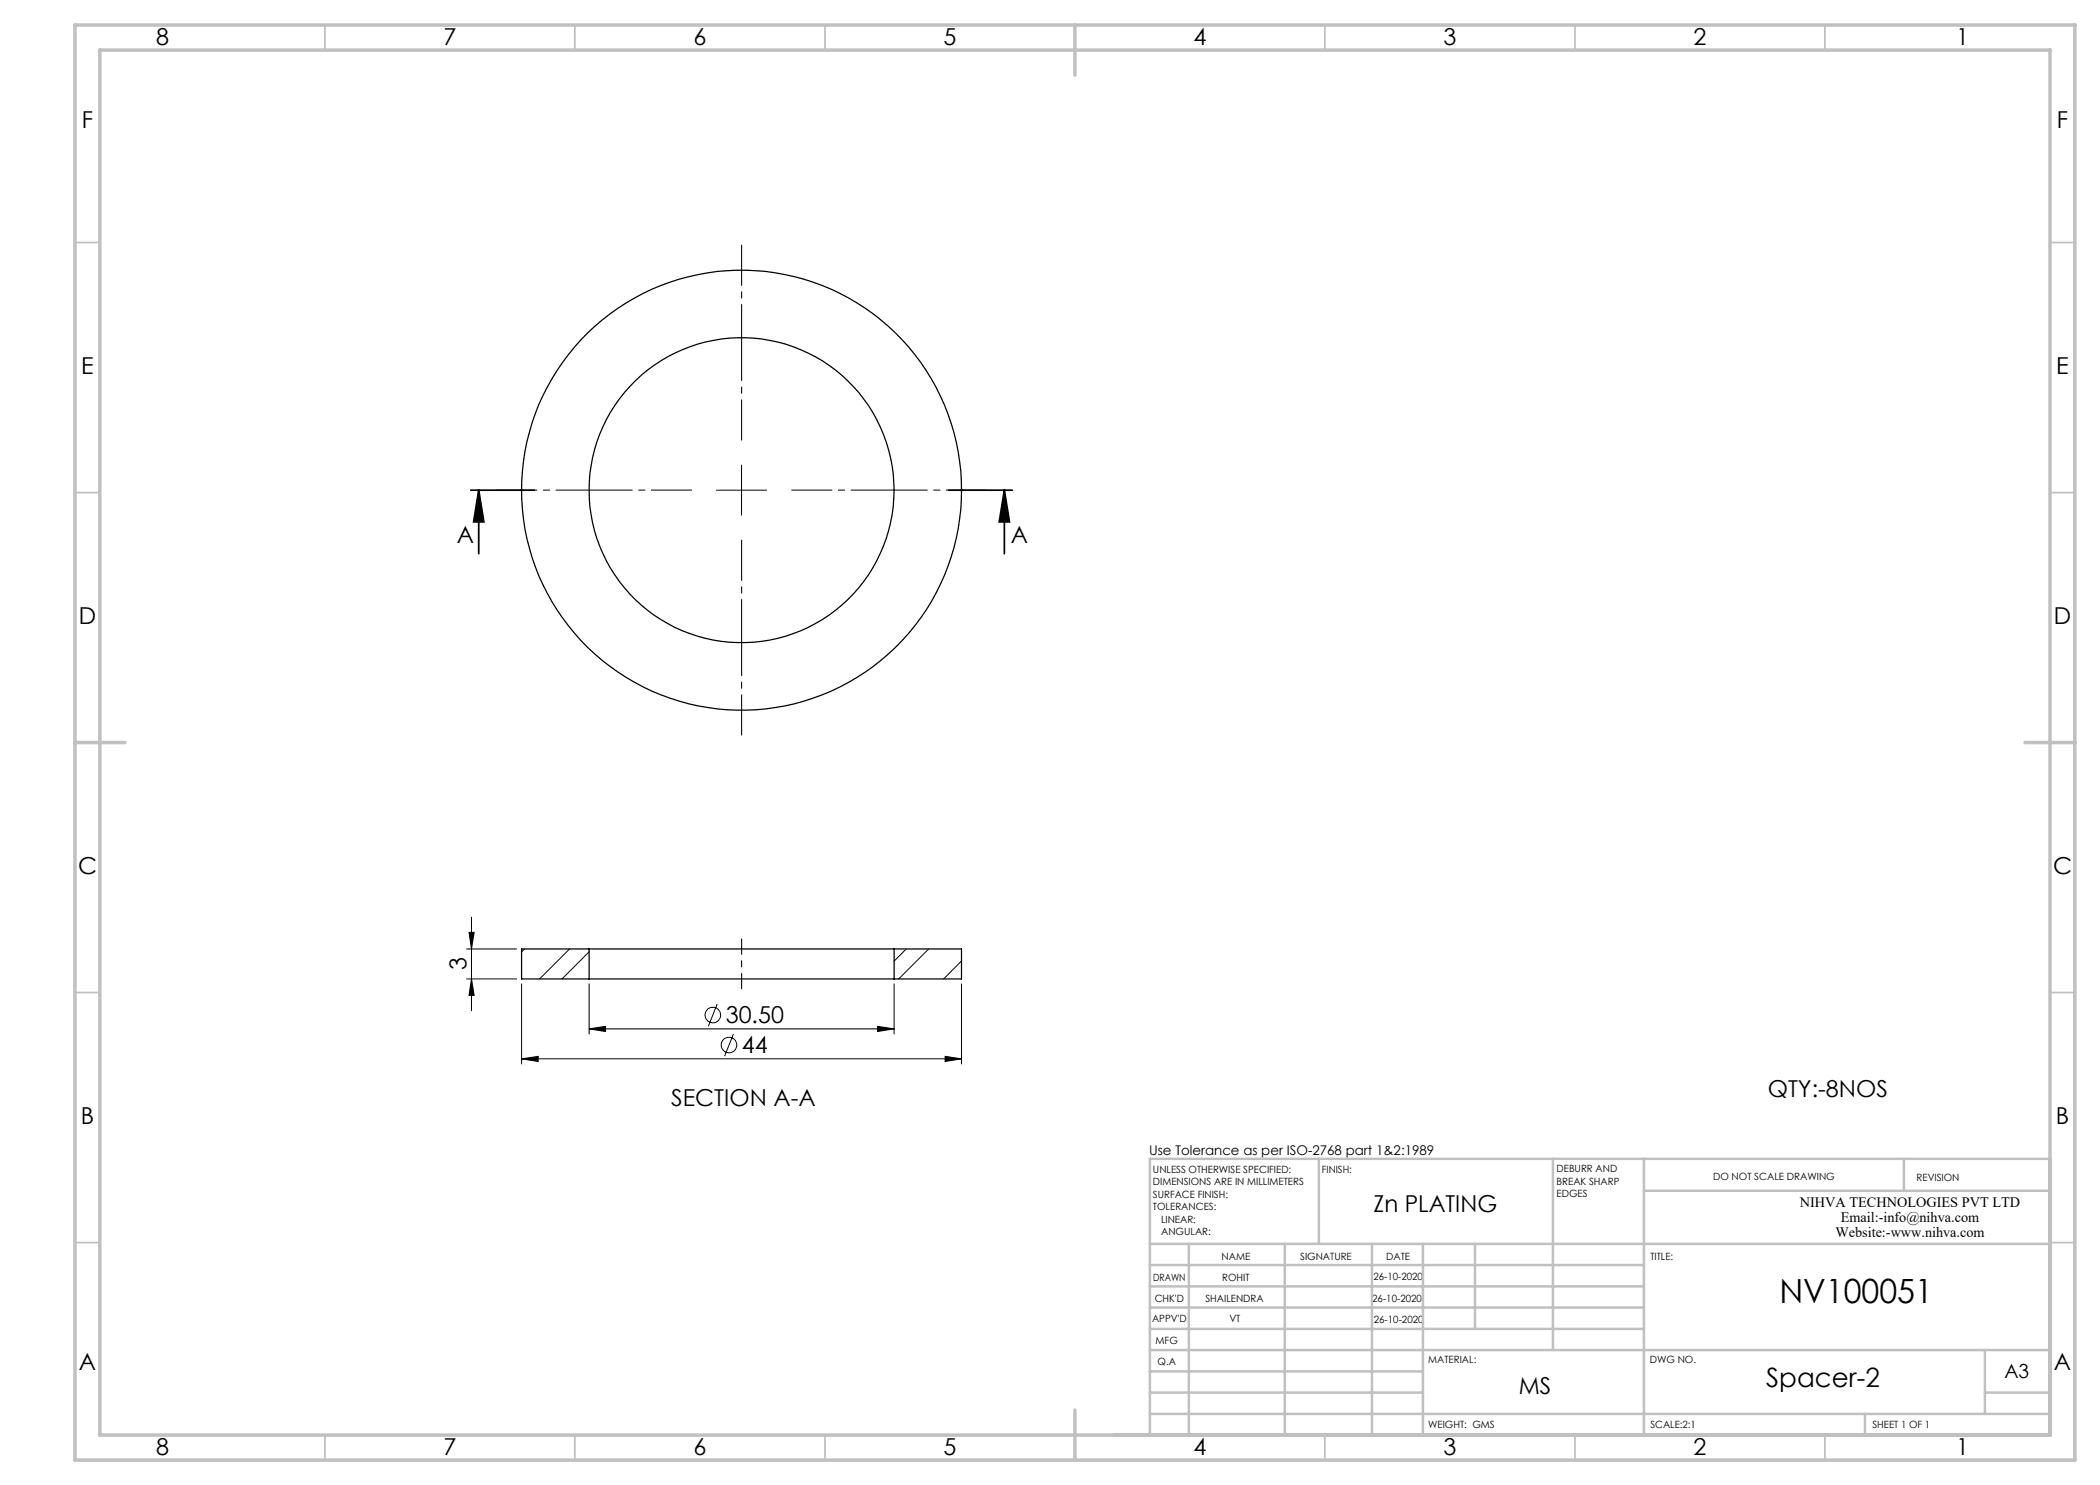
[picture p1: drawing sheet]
<svg xmlns="http://www.w3.org/2000/svg" width="420mm" height="297mm" viewBox="0 0 420 297" stroke-linecap="round" stroke-linejoin="round" font-family="sans-serif">
<g fill="none" stroke="#000" stroke-width=".2">
<path d="M143.3 98h10M148.3 93v10M93.3 189.8h10M93.3 195.8h10M93.8 186.5h1l-.5 3.3zM94.3 195.8l.5 3.3h-1zM94.3 183.4v18.7M104.3 196.8v16M104.9 189.8l-.6 .6M113.9 189.8l-6 6M117.8 190.4l-5.4 5.4M117.8 196.8v10"/>
<path d="M178.8 196.8v10M181.3 189.8l-2.5 2.4M185.7 189.8l-6 6M192.3 192.2l-3.6 3.6M192.3 196.8v16M104.3 211.8l3.3-.5v1zM104.3 211.8h88M117.8 205.8l3.3-.5v1zM117.8 205.8h61M143.4 200.8l-1.7 4.4M146.7 206.8l-1.8 4.4M175.5 205.3l3.3 .5-3.3 .5z"/>
<path d="M189 211.3l3.3 .5-3.3 .5z"/>
<circle cx="142.6" cy="203" r="1.55"/>
<circle cx="145.8" cy="209" r="1.55"/>
</g>
<path d="M94.2 98h12.7M95.7 98l1.1 6.4h-2.1zM95.7 98v12.7M189.8 98h12.7M200.9 98l1 6.4h-2.1zM200.9 98v12.7" fill="none" stroke="#000" stroke-width=".35"/>
<path d="M138.3 98h-39M148.3 88v-39M158.3 98h39M148.3 108v39" fill="none" stroke="#000" stroke-width=".2" stroke-dasharray="15.2 1.3 1.3 1.3" stroke-dashoffset="7.2"/>
<path d="M148.3 187.8v10" fill="none" stroke="#000" stroke-width=".2" stroke-dasharray="15.2 1.3 1.3 1.3" stroke-dashoffset="12.1"/>
<g fill="none" stroke="#c0c0c0" stroke-width=".35">
<path d="M65 5v5M115 5v5M165 5v5M265 5v5M315 5v5M365 5v5M15 48.5h5M410 48.5h5M15 98.5h5M410 98.5h5M15 198.5h5M410 198.5h5"/>
<path d="M15 248.5h5M410 248.5h5M65 287v5M115 287v5M165 287v5M265 287v5M315 287v5M365 287v5"/>
</g>
<g fill="none" stroke="#c0c0c0" stroke-width=".5">
<path d="M263.8 231.8v17M310.6 231.8v38.2M328.8 231.8v55.2M328.8 238.2h81.2M380.8 231.8v6.4M410 231.8h-180v55.2M230 248.8h180M230 257.3h98.8M230 253h98.8M237.8 248.8v38.2M257 248.8v38.2M274.4 248.8v38.2"/>
<path d="M284.6 248.8v38.2M295 248.8v17M230 265.8h98.8M230 261.5h98.8M230 278.5h54.6M230 274.3h54.6M230 270h180M397 278.5h13M397 270v12.8M230 282.8h180M373 282.8v4.2"/>
</g>
<path d="M15 5h400v287h-400zM20 10h390v277h-390zM215 5v10M15 148.5h10M405 148.5h10M215 282v10" fill="none" stroke="#c0c0c0" stroke-width=".7"/>
<g fill="#000">
<path d="M200.9 98l1 6.4h-2.1zM95.7 98l1.1 6.4h-2.1z"/>
<path d="M93.8 186.5h1l-.5 3.3zM94.3 195.8l.5 3.3h-1z"/>
<path d="M104.3 211.8l3.3-.5v1zM189 211.3l3.3 .5-3.3 .5z"/>
<path d="M117.8 205.8l3.3-.5v1zM175.5 205.3l3.3 .5-3.3 .5z"/>
</g>
<g fill="none" stroke="#000" stroke-width=".25">
<path d="M117.8 189.8h61M117.8 195.8h61M117.8 189.8h-13.5v6h13.5M117.8 189.8v6M178.8 189.8h13.5v6h-13.5M178.8 189.8v6"/>
<circle cx="148.3" cy="98" r="44"/>
<circle cx="148.3" cy="98" r="30.5"/>
</g>
<text font-size="6.7" x="355.9" y="260.6">NV100051</text>
<text font-size="5.3" x="353.3" y="277.4">Spacer-2</text>
<g font-size="4.7">
<text x="31.2" y="9">8</text>
<text x="88.7" y="9">7</text>
<text x="138.7" y="9">6</text>
<text x="188.7" y="9">5</text>
<text x="238.7" y="9">4</text>
<text x="288.7" y="9">3</text>
<text x="338.7" y="9">2</text>
<text x="391.2" y="9">1</text>
<text x="16.4" y="25.5">F</text>
<text x="411.4" y="25.5">F</text>
<text x="16.3" y="74.8">E</text>
<text x="411.3" y="74.8">E</text>
<text x="91.4" y="108.6">A</text>
<text x="202.1" y="108.6">A</text>
<text x="15.8" y="124.7">D</text>
<text x="410.8" y="124.7">D</text>
<text x="15.6" y="174.7">C</text>
<text x="410.6" y="174.7">C</text>
<text x="93.3" y="194.1" transform="rotate(-90 93.3 194.1)">3</text>
<text x="145.2" y="204.7">30.50</text>
<text x="148.4" y="210.7">44</text>
<text x="134.2" y="221.2">SECTION A-A</text>
<text x="353.5" y="219.3">QTY:-8NOS</text>
<text x="16.2" y="224.8">B</text>
<text x="411.2" y="224.8">B</text>
<text x="274.7" y="242.4">Zn PLATING</text>
<text x="15.8" y="274">A</text>
<text x="410.8" y="274">A</text>
<text x="303.7" y="278.9">MS</text>
<text x="31.2" y="291">8</text>
<text x="88.7" y="291">7</text>
<text x="138.7" y="291">6</text>
<text x="188.7" y="291">5</text>
<text x="238.7" y="291">4</text>
<text x="288.7" y="291">3</text>
<text x="338.7" y="291">2</text>
<text x="391.2" y="291">1</text>
</g>
<text font-size="3.9" x="400.9" y="275.5">A3</text>
<g font-size="2.9">
<text x="360" y="241.3">NIHVA TECHNOLOGIES PVT LTD</text>
<text x="368.2" y="244.3">Email:-info@nihva.com</text>
<text x="367.1" y="247.3">Website:-www.nihva.com</text>
</g>
<text font-size="2.7" x="229.8" y="231.1">Use Tolerance as per ISO-2768 part 1&amp;2:1989</text>
<g font-size="2">
<text x="230.6" y="234.6">UNLESS OTHERWISE SPECIFIED:</text>
<text x="230.6" y="237.1">DIMENSIONS ARE IN MILLIMETERS</text>
<text x="230.6" y="239.6">SURFACE FINISH:</text>
<text x="264.4" y="234.6">FINISH:</text>
<text x="311.3" y="234.5">DEBURR AND</text>
<text x="311.3" y="237">BREAK SHARP</text>
<text x="311.3" y="239.5">EDGES</text>
<text x="342.6" y="236">DO NOT SCALE DRAWING</text>
<text x="383.3" y="236.2">REVISION</text>
<text x="230.6" y="242.1">TOLERANCES:</text>
<text x="232.2" y="244.6">LINEAR:</text>
<text x="232.2" y="247.1">ANGULAR:</text>
<text x="244.3" y="252">NAME</text>
<text x="260" y="251.9">SIGNATURE</text>
<text x="277.2" y="251.9">DATE</text>
<text x="330.1" y="251.9">TITLE:</text>
<text x="230.6" y="256.1">DRAWN</text>
<text x="244.4" y="256.1">ROHIT</text>
<text x="274.7" y="255.9">26-10-2020</text>
<text x="230.9" y="260.3">CHK'D</text>
<text x="241.1" y="260.3">SHAILENDRA</text>
<text x="274.5" y="260.3">26-10-2020</text>
<text x="230.4" y="264.4">APPV'D</text>
<text x="231.1" y="268.8">MFG</text>
<text x="245.9" y="264.4">VT</text>
<text x="274.8" y="264.6">26-10-2020</text>
<text x="231.5" y="273">Q.A</text>
<text x="285.6" y="272.5">MATERIAL:</text>
<text x="330" y="272.5">DWG NO.</text>
<text x="285.6" y="285.5">WEIGHT: GMS</text>
<text x="330.1" y="285.6">SCALE:2:1</text>
<text x="374.5" y="285.6">SHEET 1 OF 1</text>
</g>
</svg>
